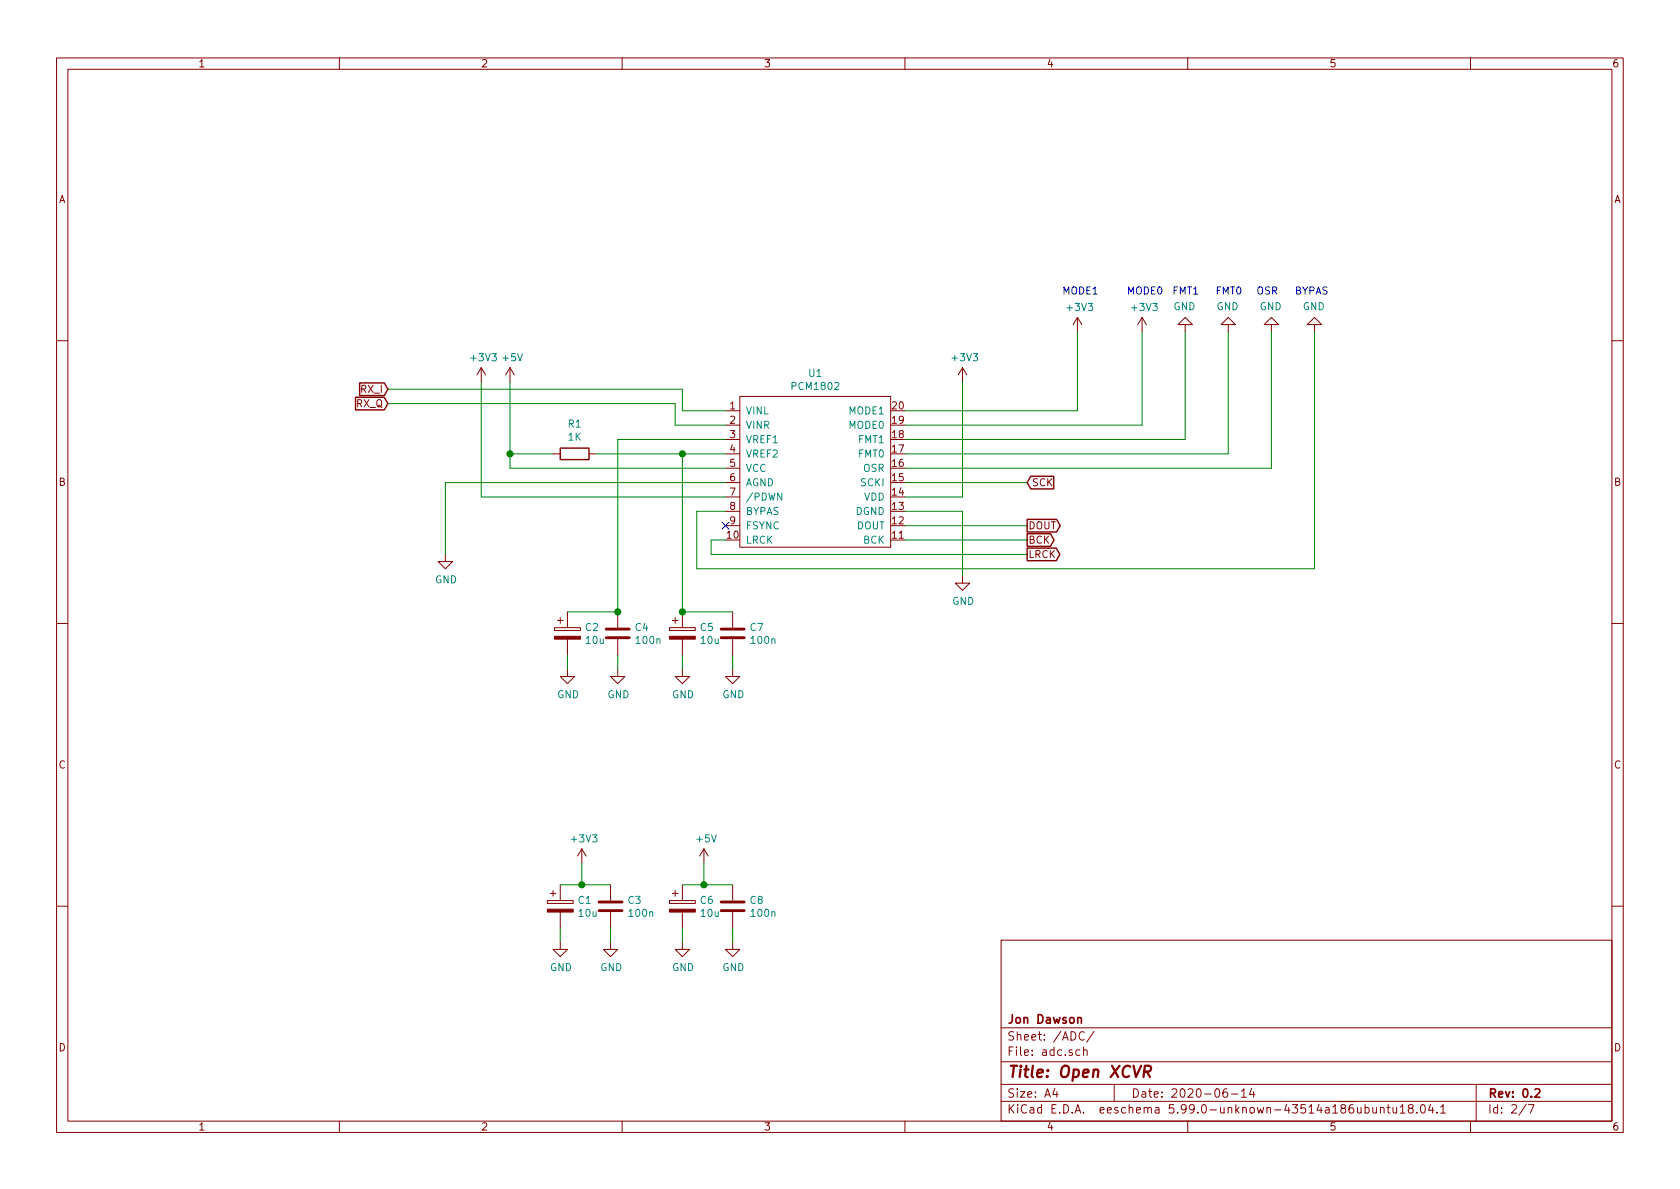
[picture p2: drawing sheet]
EESchema Schematic File Version 5
EELAYER 30 0
EELAYER END
$Descr A4 11693 8268
encoding utf-8
Sheet 2 7
Title "Open XCVR"
Date "2020-06-14"
Rev "0.2"
Comp "Jon Dawson"
Comment1 ""
Comment2 ""
Comment3 ""
Comment4 ""
Comment5 ""
Comment6 ""
Comment7 ""
Comment8 ""
Comment9 ""
$EndDescr
Connection ~ 3550 3150
Connection ~ 4050 6150
Connection ~ 4300 4250
Connection ~ 4750 3150
Connection ~ 4750 4250
Connection ~ 4900 6150
NoConn ~ 5050 3650
Wire Wire Line
	3100 3350 3100 3850
Wire Wire Line
	3350 2650 3350 3450
Wire Wire Line
	3550 3150 3550 2650
Wire Wire Line
	3550 3150 3850 3150
Wire Wire Line
	3550 3250 3550 3150
Wire Wire Line
	3900 6150 4050 6150
Wire Wire Line
	3900 6450 3900 6550
Wire Wire Line
	3950 4250 4300 4250
Wire Wire Line
	3950 4550 3950 4650
Wire Wire Line
	4050 6000 4050 6150
Wire Wire Line
	4050 6150 4250 6150
Wire Wire Line
	4150 3150 4750 3150
Wire Wire Line
	4250 6450 4250 6550
Wire Wire Line
	4300 3050 5050 3050
Wire Wire Line
	4300 4250 4300 3050
Wire Wire Line
	4300 4550 4300 4650
Wire Wire Line
	4700 2800 2700 2800
Wire Wire Line
	4700 2950 4700 2800
Wire Wire Line
	4750 2700 2700 2700
Wire Wire Line
	4750 2850 4750 2700
Wire Wire Line
	4750 3150 4750 4250
Wire Wire Line
	4750 4250 5100 4250
Wire Wire Line
	4750 4550 4750 4650
Wire Wire Line
	4750 6150 4900 6150
Wire Wire Line
	4750 6450 4750 6550
Wire Wire Line
	4850 3550 4850 3950
Wire Wire Line
	4850 3550 5050 3550
Wire Wire Line
	4850 3950 9150 3950
Wire Wire Line
	4900 6000 4900 6150
Wire Wire Line
	4900 6150 5100 6150
Wire Wire Line
	4950 3750 4950 3850
Wire Wire Line
	4950 3850 7150 3850
Wire Wire Line
	5050 2850 4750 2850
Wire Wire Line
	5050 2950 4700 2950
Wire Wire Line
	5050 3150 4750 3150
Wire Wire Line
	5050 3250 3550 3250
Wire Wire Line
	5050 3350 3100 3350
Wire Wire Line
	5050 3450 3350 3450
Wire Wire Line
	5050 3750 4950 3750
Wire Wire Line
	5100 4550 5100 4650
Wire Wire Line
	5100 6450 5100 6550
Wire Wire Line
	6300 2850 7500 2850
Wire Wire Line
	6300 2950 7950 2950
Wire Wire Line
	6300 3050 8250 3050
Wire Wire Line
	6300 3150 8550 3150
Wire Wire Line
	6300 3250 8850 3250
Wire Wire Line
	6300 3350 7150 3350
Wire Wire Line
	6300 3450 6700 3450
Wire Wire Line
	6300 3650 7150 3650
Wire Wire Line
	6300 3750 7150 3750
Wire Wire Line
	6700 3450 6700 2650
Wire Wire Line
	6700 3550 6300 3550
Wire Wire Line
	6700 3550 6700 4000
Wire Wire Line
	7500 2850 7500 2300
Wire Wire Line
	7950 2950 7950 2300
Wire Wire Line
	8250 3050 8250 2300
Wire Wire Line
	8550 3150 8550 2300
Wire Wire Line
	8850 3250 8850 2300
Wire Wire Line
	9150 3950 9150 2300
Text Notes 7650 2050 2    50   ~ 0
MODE1\n
Text Notes 8100 2050 2    50   ~ 0
MODE0\n
Text Notes 8350 2050 2    50   ~ 0
FMT1\n
Text Notes 8650 2050 2    50   ~ 0
FMT0\n
Text Notes 8900 2050 2    50   ~ 0
OSR\n
Text Notes 9250 2050 2    50   ~ 0
BYPAS\n
Text GLabel 2700 2700 0    50   Input ~ 0
RX_I
Text GLabel 2700 2800 0    50   Input ~ 0
RX_Q
Text GLabel 7150 3350 2    50   Input ~ 0
SCK
Text GLabel 7150 3650 2    50   Output ~ 0
DOUT
Text GLabel 7150 3750 2    50   Output ~ 0
BCK
Text GLabel 7150 3850 2    50   Output ~ 0
LRCK
$Comp
L power:+3V3 #PWR02
U 1 1
P 3350 2650
F 0 "#PWR02" H 3350 2500 50  0001 C CNN
F 1 "+3V3" H 3365 2823 50  0000 C CNN
F 2 "" H 3350 2650 50  0001 C CNN
F 3 "" H 3350 2650 50  0001 C CNN
	1    3350 2650
	1    0    0    -1  
$EndComp
$Comp
L power:+5V #PWR05
U 1 1
P 3550 2650
F 0 "#PWR05" H 3550 2500 50  0001 C CNN
F 1 "+5V" H 3565 2823 50  0000 C CNN
F 2 "" H 3550 2650 50  0001 C CNN
F 3 "" H 3550 2650 50  0001 C CNN
	1    3550 2650
	1    0    0    -1  
$EndComp
$Comp
L power:+3V3 #PWR06
U 1 1
P 4050 6000
F 0 "#PWR06" H 4050 5850 50  0001 C CNN
F 1 "+3V3" H 4065 6173 50  0000 C CNN
F 2 "" H 4050 6000 50  0001 C CNN
F 3 "" H 4050 6000 50  0001 C CNN
	1    4050 6000
	1    0    0    -1  
$EndComp
$Comp
L power:+5V #PWR011
U 1 1
P 4900 6000
F 0 "#PWR011" H 4900 5850 50  0001 C CNN
F 1 "+5V" H 4915 6173 50  0000 C CNN
F 2 "" H 4900 6000 50  0001 C CNN
F 3 "" H 4900 6000 50  0001 C CNN
	1    4900 6000
	1    0    0    -1  
$EndComp
$Comp
L power:+3V3 #PWR014
U 1 1
P 6700 2650
F 0 "#PWR014" H 6700 2500 50  0001 C CNN
F 1 "+3V3" H 6715 2823 50  0000 C CNN
F 2 "" H 6700 2650 50  0001 C CNN
F 3 "" H 6700 2650 50  0001 C CNN
	1    6700 2650
	1    0    0    -1  
$EndComp
$Comp
L power:+3V3 #PWR016
U 1 1
P 7500 2300
F 0 "#PWR016" H 7500 2150 50  0001 C CNN
F 1 "+3V3" H 7515 2473 50  0000 C CNN
F 2 "" H 7500 2300 50  0001 C CNN
F 3 "" H 7500 2300 50  0001 C CNN
	1    7500 2300
	1    0    0    -1  
$EndComp
$Comp
L power:+3V3 #PWR017
U 1 1
P 7950 2300
F 0 "#PWR017" H 7950 2150 50  0001 C CNN
F 1 "+3V3" H 7965 2473 50  0000 C CNN
F 2 "" H 7950 2300 50  0001 C CNN
F 3 "" H 7950 2300 50  0001 C CNN
	1    7950 2300
	1    0    0    -1  
$EndComp
$Comp
L power:GND #PWR01
U 1 1
P 3100 3850
F 0 "#PWR01" H 3100 3600 50  0001 C CNN
F 1 "GND" H 3105 3677 50  0000 C CNN
F 2 "" H 3100 3850 50  0001 C CNN
F 3 "" H 3100 3850 50  0001 C CNN
	1    3100 3850
	1    0    0    -1  
$EndComp
$Comp
L power:GND #PWR03
U 1 1
P 3900 6550
F 0 "#PWR03" H 3900 6300 50  0001 C CNN
F 1 "GND" H 3905 6377 50  0000 C CNN
F 2 "" H 3900 6550 50  0001 C CNN
F 3 "" H 3900 6550 50  0001 C CNN
	1    3900 6550
	1    0    0    -1  
$EndComp
$Comp
L power:GND #PWR04
U 1 1
P 3950 4650
F 0 "#PWR04" H 3950 4400 50  0001 C CNN
F 1 "GND" H 3955 4477 50  0000 C CNN
F 2 "" H 3950 4650 50  0001 C CNN
F 3 "" H 3950 4650 50  0001 C CNN
	1    3950 4650
	1    0    0    -1  
$EndComp
$Comp
L power:GND #PWR07
U 1 1
P 4250 6550
F 0 "#PWR07" H 4250 6300 50  0001 C CNN
F 1 "GND" H 4255 6377 50  0000 C CNN
F 2 "" H 4250 6550 50  0001 C CNN
F 3 "" H 4250 6550 50  0001 C CNN
	1    4250 6550
	1    0    0    -1  
$EndComp
$Comp
L power:GND #PWR08
U 1 1
P 4300 4650
F 0 "#PWR08" H 4300 4400 50  0001 C CNN
F 1 "GND" H 4305 4477 50  0000 C CNN
F 2 "" H 4300 4650 50  0001 C CNN
F 3 "" H 4300 4650 50  0001 C CNN
	1    4300 4650
	1    0    0    -1  
$EndComp
$Comp
L power:GND #PWR09
U 1 1
P 4750 4650
F 0 "#PWR09" H 4750 4400 50  0001 C CNN
F 1 "GND" H 4755 4477 50  0000 C CNN
F 2 "" H 4750 4650 50  0001 C CNN
F 3 "" H 4750 4650 50  0001 C CNN
	1    4750 4650
	1    0    0    -1  
$EndComp
$Comp
L power:GND #PWR010
U 1 1
P 4750 6550
F 0 "#PWR010" H 4750 6300 50  0001 C CNN
F 1 "GND" H 4755 6377 50  0000 C CNN
F 2 "" H 4750 6550 50  0001 C CNN
F 3 "" H 4750 6550 50  0001 C CNN
	1    4750 6550
	1    0    0    -1  
$EndComp
$Comp
L power:GND #PWR012
U 1 1
P 5100 4650
F 0 "#PWR012" H 5100 4400 50  0001 C CNN
F 1 "GND" H 5105 4477 50  0000 C CNN
F 2 "" H 5100 4650 50  0001 C CNN
F 3 "" H 5100 4650 50  0001 C CNN
	1    5100 4650
	1    0    0    -1  
$EndComp
$Comp
L power:GND #PWR013
U 1 1
P 5100 6550
F 0 "#PWR013" H 5100 6300 50  0001 C CNN
F 1 "GND" H 5105 6377 50  0000 C CNN
F 2 "" H 5100 6550 50  0001 C CNN
F 3 "" H 5100 6550 50  0001 C CNN
	1    5100 6550
	1    0    0    -1  
$EndComp
$Comp
L power:GND #PWR015
U 1 1
P 6700 4000
F 0 "#PWR015" H 6700 3750 50  0001 C CNN
F 1 "GND" H 6705 3827 50  0000 C CNN
F 2 "" H 6700 4000 50  0001 C CNN
F 3 "" H 6700 4000 50  0001 C CNN
	1    6700 4000
	1    0    0    -1  
$EndComp
$Comp
L power:GND #PWR018
U 1 1
P 8250 2300
F 0 "#PWR018" H 8250 2050 50  0001 C CNN
F 1 "GND" H 8255 2127 50  0000 C CNN
F 2 "" H 8250 2300 50  0001 C CNN
F 3 "" H 8250 2300 50  0001 C CNN
	1    8250 2300
	-1   0    0    1   
$EndComp
$Comp
L power:GND #PWR019
U 1 1
P 8550 2300
F 0 "#PWR019" H 8550 2050 50  0001 C CNN
F 1 "GND" H 8555 2127 50  0000 C CNN
F 2 "" H 8550 2300 50  0001 C CNN
F 3 "" H 8550 2300 50  0001 C CNN
	1    8550 2300
	-1   0    0    1   
$EndComp
$Comp
L power:GND #PWR020
U 1 1
P 8850 2300
F 0 "#PWR020" H 8850 2050 50  0001 C CNN
F 1 "GND" H 8855 2127 50  0000 C CNN
F 2 "" H 8850 2300 50  0001 C CNN
F 3 "" H 8850 2300 50  0001 C CNN
	1    8850 2300
	-1   0    0    1   
$EndComp
$Comp
L power:GND #PWR021
U 1 1
P 9150 2300
F 0 "#PWR021" H 9150 2050 50  0001 C CNN
F 1 "GND" H 9155 2127 50  0000 C CNN
F 2 "" H 9150 2300 50  0001 C CNN
F 3 "" H 9150 2300 50  0001 C CNN
	1    9150 2300
	-1   0    0    1   
$EndComp
$Comp
L Device:R R1
U 1 1
P 4000 3150
F 0 "R1" V 4206 3150 50  0000 C CNN
F 1 "1K" V 4115 3150 50  0000 C CNN
F 2 "Resistor_SMD:R_0805_2012Metric" V 3930 3150 50  0001 C CNN
F 3 "~" H 4000 3150 50  0001 C CNN
	1    4000 3150
	0    -1   -1   0   
$EndComp
$Comp
L Device:C C3
U 1 1
P 4250 6300
F 0 "C3" H 4365 6345 50  0000 L CNN
F 1 "100n" H 4365 6255 50  0000 L CNN
F 2 "Capacitor_SMD:C_0805_2012Metric" H 4288 6150 50  0001 C CNN
F 3 "~" H 4250 6300 50  0001 C CNN
	1    4250 6300
	1    0    0    -1  
$EndComp
$Comp
L Device:C C4
U 1 1
P 4300 4400
F 0 "C4" H 4415 4445 50  0000 L CNN
F 1 "100n" H 4415 4355 50  0000 L CNN
F 2 "Capacitor_SMD:C_0805_2012Metric" H 4338 4250 50  0001 C CNN
F 3 "~" H 4300 4400 50  0001 C CNN
	1    4300 4400
	1    0    0    -1  
$EndComp
$Comp
L Device:C C7
U 1 1
P 5100 4400
F 0 "C7" H 5215 4445 50  0000 L CNN
F 1 "100n" H 5215 4355 50  0000 L CNN
F 2 "Capacitor_SMD:C_0805_2012Metric" H 5138 4250 50  0001 C CNN
F 3 "~" H 5100 4400 50  0001 C CNN
	1    5100 4400
	1    0    0    -1  
$EndComp
$Comp
L Device:C C8
U 1 1
P 5100 6300
F 0 "C8" H 5215 6345 50  0000 L CNN
F 1 "100n" H 5215 6255 50  0000 L CNN
F 2 "Capacitor_SMD:C_0805_2012Metric" H 5138 6150 50  0001 C CNN
F 3 "~" H 5100 6300 50  0001 C CNN
	1    5100 6300
	1    0    0    -1  
$EndComp
$Comp
L Device:CP C1
U 1 1
P 3900 6300
F 0 "C1" H 4018 6345 50  0000 L CNN
F 1 "10u" H 4018 6255 50  0000 L CNN
F 2 "Capacitor_Tantalum_SMD:CP_EIA-3216-18_Kemet-A" H 3938 6150 50  0001 C CNN
F 3 "~" H 3900 6300 50  0001 C CNN
	1    3900 6300
	1    0    0    -1  
$EndComp
$Comp
L Device:CP C2
U 1 1
P 3950 4400
F 0 "C2" H 4068 4445 50  0000 L CNN
F 1 "10u" H 4068 4355 50  0000 L CNN
F 2 "Capacitor_Tantalum_SMD:CP_EIA-3216-18_Kemet-A" H 3988 4250 50  0001 C CNN
F 3 "~" H 3950 4400 50  0001 C CNN
	1    3950 4400
	1    0    0    -1  
$EndComp
$Comp
L Device:CP C5
U 1 1
P 4750 4400
F 0 "C5" H 4868 4445 50  0000 L CNN
F 1 "10u" H 4868 4355 50  0000 L CNN
F 2 "Capacitor_Tantalum_SMD:CP_EIA-3216-18_Kemet-A" H 4788 4250 50  0001 C CNN
F 3 "~" H 4750 4400 50  0001 C CNN
	1    4750 4400
	1    0    0    -1  
$EndComp
$Comp
L Device:CP C6
U 1 1
P 4750 6300
F 0 "C6" H 4868 6345 50  0000 L CNN
F 1 "10u" H 4868 6255 50  0000 L CNN
F 2 "Capacitor_Tantalum_SMD:CP_EIA-3216-18_Kemet-A" H 4788 6150 50  0001 C CNN
F 3 "~" H 4750 6300 50  0001 C CNN
	1    4750 6300
	1    0    0    -1  
$EndComp
$Comp
L RADIO-rescue:PCM1802-xcvr_components U1
U 1 1
P 5750 3300
F 0 "U1" H 5675 4014 50  0000 C CNN
F 1 "PCM1802" H 5675 3923 50  0000 C CNN
F 2 "openxcvr:SSOP-20_5.3x7.2mm_P0.65mm" H 5650 3300 50  0001 C CNN
F 3 "" H 5300 3300 50  0001 C CNN
	1    5750 3300
	1    0    0    -1  
$EndComp
$EndSCHEMATC
